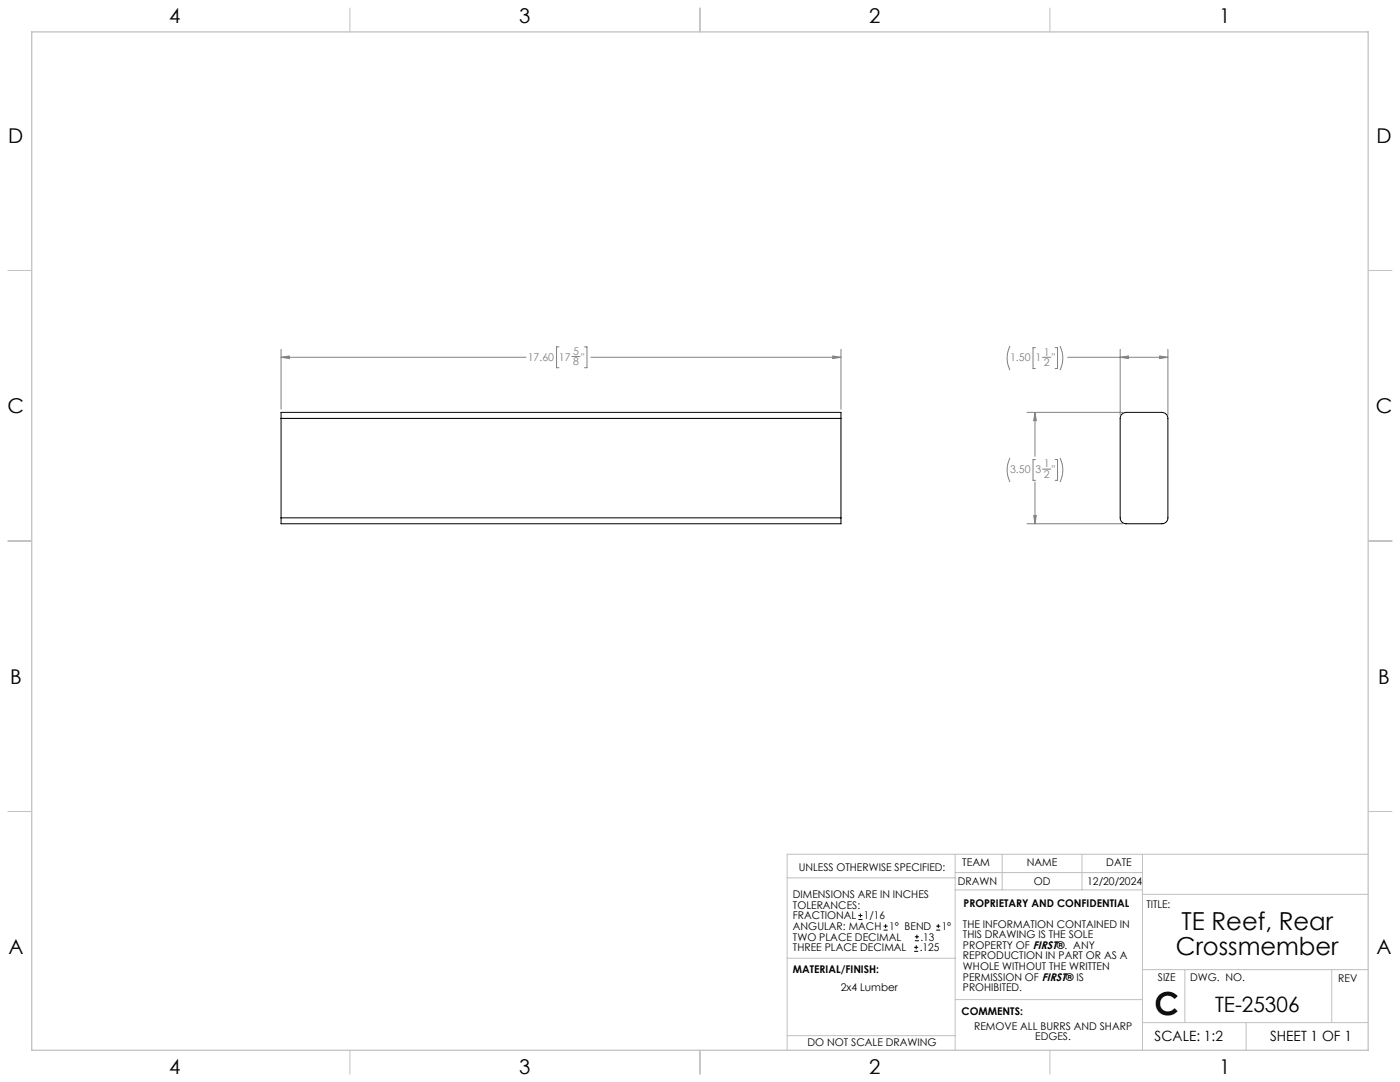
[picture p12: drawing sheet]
<svg xmlns="http://www.w3.org/2000/svg" width="559mm" height="432mm" viewBox="0 0 559 432" stroke-linecap="round" stroke-linejoin="round" font-family="sans-serif">
<g fill="none" stroke="#c0c0c0" stroke-width=".4">
<path d="M139.7 3.2v9.5M279.4 3.2v9.5M419.1 3.2v9.5M3.1 107.9h9.6M546.1 107.9h9.5M3.1 215.9h9.6M546.1 215.9h9.5M3.1 323.8h9.6M546.1 323.8h9.5M314.2 350.3h67M381.2 340.9v78.2M381.2 355.1h74.8"/>
<path d="M381.2 348.2h74.8M400 340.9v14.2M431.9 340.9v14.2M456 340.9v78.2M456 356.9h90.1M546.1 340.9h-231.9v78.2M314.2 382.4h67.2M381.2 398.9h74.8M456 387h90.1M472.9 387v21.1M531.6 387v21.1M139.7 419.1v9.6"/>
<path d="M279.4 419.1v9.6M314.2 413.3h67M419.1 419.1v9.6M456 408.1h90.1M497.4 408.1v11"/>
</g>
<path d="M12.7 12.7h533.4v406.4h-533.4z" fill="none" stroke="#c0c0c0" stroke-width=".5"/>
<path d="M112.2 167v-2.4h223.5v2.4M112.2 167h223.5M112.2 167v39.7M335.7 167v39.7M447.8 165.3l1.7-.7h14.3a2.41 2.41 0 0 1 2.4 2.4v39.7a2.35 2.35 0 0 1-2.4 2.3h-14.3a2.35 2.35 0 0 1-2.4-2.3v-39.7zM112.2 206.7v2.3h223.5v-2.3M112.2 206.7h223.5" fill="none" stroke="#000" stroke-width=".4"/>
<g fill="none" stroke="#808080" stroke-width=".4">
<path d="M112.2 139.4v23.9M223.1 138.4h-1v8.4h1M233.3 138.4h1v8.4h-1M335.7 139.4v23.9M403.1 138.1a10.7 10.7 0 0 0 0 9.6M413.3 138.7h-1v8.4h1M421.1 138.7h1v8.4h-1M423.1 138.1a10.7 10.7 0 0 1 0 9.6M447.1 139.4v26.3M466.2 139.4v26.3M112.2 142.6l3.3-.5v1zM112.2 142.6h97.8"/>
<path d="M228.2 142.3h3.3M235.9 142.6h99.8M332.4 142.1l3.3 .5-3.3 .5zM416.1 142.6h3.3M426.1 142.6h40.1M447.1 142.6l3.3-.5v1zM462.8 142.1l3.4 .5-3.4 .5zM409.9 164.6h38.3M413.1 164.6l.5 3.3h-1zM413.1 164.6v17.5M403.1 182.7a10.7 10.7 0 0 0 0 9.6M413.1 192.3v16.7"/>
<path d="M413.3 183.4h-1v8.3h1M416.1 187.2h3.3M421.1 183.4h1v8.3h-1M423.1 182.7a10.7 10.7 0 0 1 0 9.6M409.9 209h38.3M412.6 205.7h1l-.5 3.3z"/>
</g>
<path d="M112.2 142.6l3.3-.5v1zM332.4 142.1l3.3 .5-3.3 .5zM413.1 164.6l.5 3.3h-1zM412.6 205.7h1l-.5 3.3zM447.1 142.6l3.3-.5v1zM462.8 142.1l3.4 .5-3.4 .5z" fill="#808080"/>
<g fill="none" stroke="#000" stroke-width=".4">
<path d="M342.6 367h1.6M342.6 365.4h1.6M343.4 364.6v1.5M352.7 371.2h1.6M352.7 369.6h1.6M353.5 368.8v1.6M364.9 379.7h1.6M364.9 378.1h1.6M365.2 375.4h1.6M365.2 373.8h1.6M365.7 377.3v1.5M366 373v1.6"/>
<path d="M373.7 371.2h1.6M373.7 369.6h1.6M374.5 368.8v1.6"/>
</g>
<text font-size="12.7" x="460.9" y="405.2">C</text>
<g font-size="9.9">
<text x="471.6" y="371.2">TE Reef, Rear</text>
<text x="469.4" y="381.1">Crossmember</text>
</g>
<text font-size="8.5" x="485" y="404">TE-25306</text>
<g font-size="8.1">
<text x="67.6" y="9.3">4</text>
<text x="207.3" y="9.3">3</text>
<text x="347" y="9.3">2</text>
<text x="486.7" y="9.3">1</text>
<text x="3.3" y="57">D</text>
<text x="549.4" y="57">D</text>
<text x="3" y="164.9">C</text>
<text x="549.1" y="164.9">C</text>
<text x="4" y="272.9">B</text>
<text x="550.1" y="272.9">B</text>
<text x="3.3" y="380.8">A</text>
<text x="549.4" y="380.8">A</text>
<text x="67.6" y="428.4">4</text>
<text x="207.3" y="428.4">3</text>
<text x="347" y="428.4">2</text>
<text x="486.7" y="428.4">1</text>
</g>
<g font-size="5.6">
<text x="460.9" y="415.2">SCALE: 1:2</text>
<text x="507" y="415.2">SHEET 1 OF 1</text>
</g>
<g font-size="4.2" fill="#808080">
<text x="210.6" y="143.9">17.60</text>
<text x="223.1" y="143.9">17</text>
<text x="228.7" y="141.6">5</text>
<text x="232" y="143.9">&quot;</text>
<text x="416.6" y="141.9">1</text>
<text x="228.7" y="145.8">8</text>
<text x="403.2" y="144.2">1.50</text>
<text x="413.3" y="144.2">1</text>
<text x="416.6" y="146.1">2</text>
<text x="419.9" y="144.2">&quot;</text>
<text x="403.2" y="188.9">3.50</text>
<text x="413.3" y="188.9">3</text>
<text x="416.6" y="186.6">1</text>
<text x="416.6" y="190.8">2</text>
<text x="419.9" y="188.9">&quot;</text>
</g>
<g font-size="4.2">
<text x="318.8" y="347.7">UNLESS OTHERWISE SPECIFIED:</text>
<text x="384.1" y="345.5">TEAM</text>
<text x="409.9" y="345.7">NAME</text>
<text x="441.6" y="345.7">DATE</text>
<text x="382.3" y="353.3">DRAWN</text>
<text x="412.6" y="353.3">OD</text>
<text x="433.9" y="353.3">12/20/2024</text>
<text x="316.5" y="358.5">DIMENSIONS ARE IN INCHES</text>
<text x="316.5" y="362.7">TOLERANCES:</text>
<text x="384.6" y="361.9">PROPRIETARY AND CONFIDENTIAL</text>
<text x="457.6" y="362.3">TITLE:</text>
<text x="316.5" y="371.2">ANGULAR: MACH</text>
<text x="316.5" y="366.9">FRACTIONAL</text>
<text x="344.8" y="366.9">1/16</text>
<text x="354.9" y="371.2">1° BEND</text>
<text x="375.9" y="371.2">1°</text>
<text x="384.4" y="370.2">THE INFORMATION CONTAINED IN</text>
<text x="316.5" y="375.4">TWO PLACE DECIMAL</text>
<text x="367.4" y="375.4">.13</text>
<text x="384.4" y="374.4">THIS DRAWING IS THE SOLE</text>
<text x="316.5" y="379.6">THREE PLACE DECIMAL</text>
<text x="367.1" y="379.6">.125</text>
<text x="384.4" y="378.6">PROPERTY OF FIRST®. ANY</text>
<text x="384.4" y="382.9">REPRODUCTION IN PART OR AS A</text>
<text x="316.5" y="388.4">MATERIAL/FINISH:</text>
<text x="384.4" y="387.1">WHOLE WITHOUT THE WRITTEN</text>
<text x="335.5" y="395.6">2x4 Lumber</text>
<text x="384.4" y="391.3">PERMISSION OF FIRST® IS</text>
<text x="384.4" y="395.6">PROHIBITED.</text>
<text x="462.2" y="391.3">SIZE</text>
<text x="475.1" y="391.3">DWG. NO.</text>
<text x="534.1" y="391.8">REV</text>
<text x="383.8" y="405.1">COMMENTS:</text>
<text x="388.8" y="410.9">REMOVE ALL BURRS AND SHARP</text>
<text x="322.3" y="417.6">DO NOT SCALE DRAWING</text>
<text x="413.2" y="415.2">EDGES.</text>
</g>
</svg>
